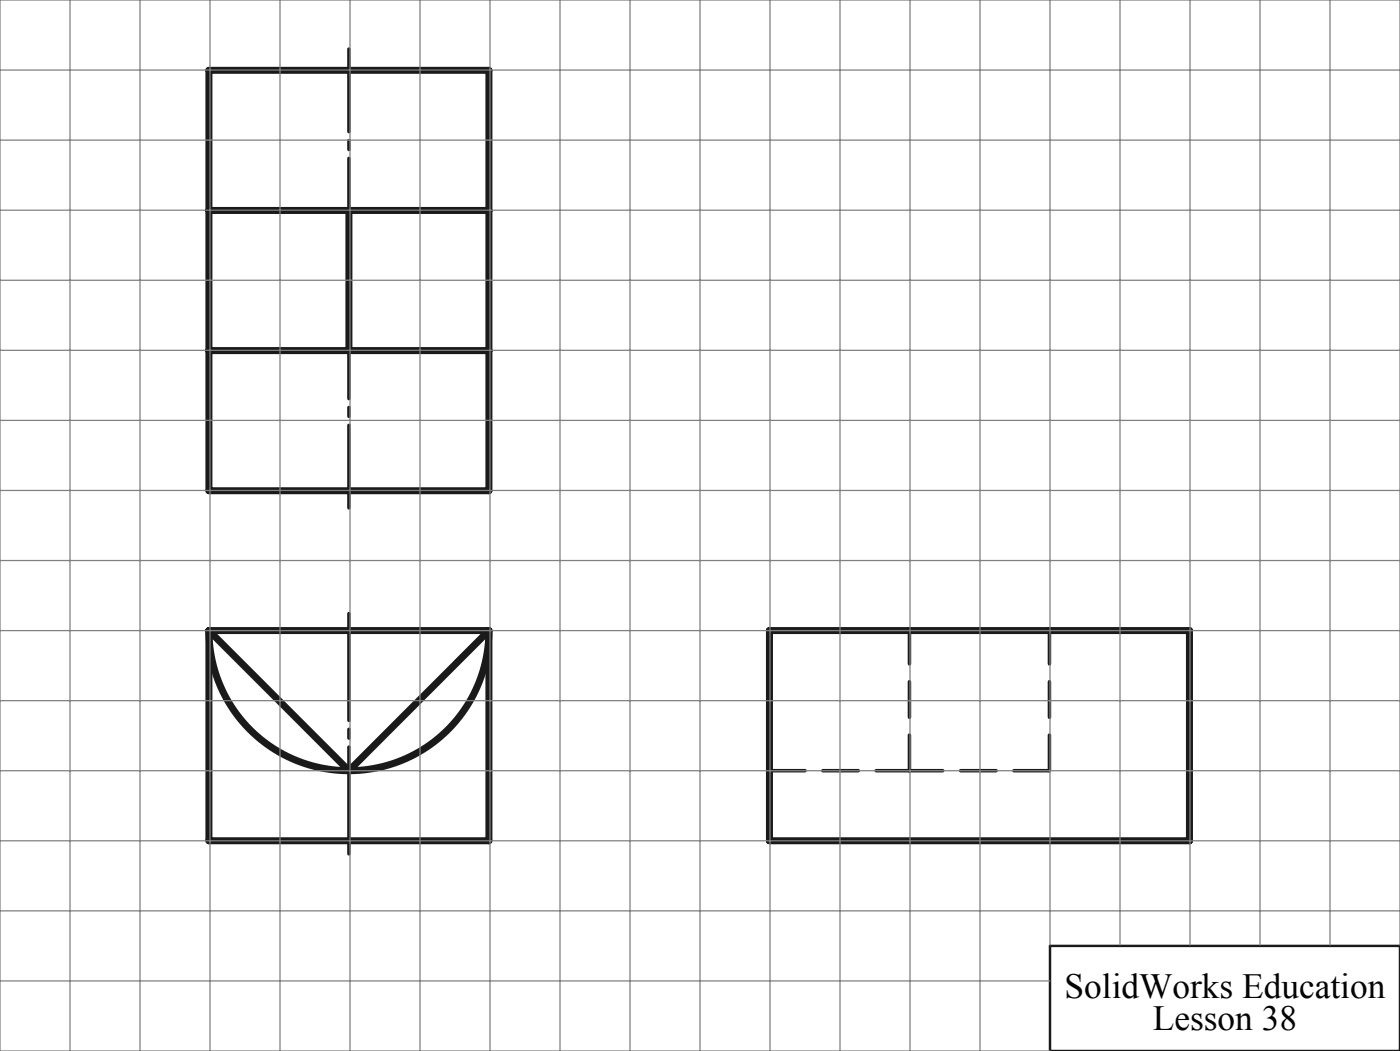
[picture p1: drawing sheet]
<svg xmlns="http://www.w3.org/2000/svg" width="200mm" height="150mm" viewBox="0 0 200 150" stroke-linecap="round" stroke-linejoin="round" font-family="sans-serif">
<path d="M29.8 90a20 20 0 0 0 20 20 20 20 0 0 0 20-20" fill="none" stroke="#191924" stroke-width="1" stroke-linecap="butt"/>
<path d="M150 135h50v15h-50z" fill="none" stroke="#191924" stroke-width=".35"/>
<path d="M49.8 122.4v-35.4" fill="none" stroke="#191924" stroke-width=".5" stroke-dasharray="15.2 1.3 1.3 1.3" stroke-dashoffset="-.5"/>
<path d="M49.8 72.5v-65.5" fill="none" stroke="#191924" stroke-width=".5" stroke-dasharray="15.2 1.3 1.3 1.3" stroke-dashoffset="3.5"/>
<path d="M109.9 110h20M129.9 110v-20M149.9 110v-20M149.9 110h-20" fill="none" stroke="#191924" stroke-width=".5" stroke-dasharray="5.1 2.5"/>
<path d="M29.8 10h40v60h-40zM29.8 30h40M49.8 30v20M29.8 50h40M29.8 90v30h40v-30M29.8 90l20 20 20-20M29.8 90h40M109.9 90h60v30h-60z" fill="none" stroke="#191924" stroke-width="1"/>
<g fill="none" stroke="#808080" stroke-width=".18">
<path d="M0 10h200M10 0v150M20 0v150M30 0v150M40 0v150M50 0v150M60 0v150M70 0v150M80 0v150M90 0v150M100 0v150M110 0v150"/>
<path d="M120 0v150M130 0v150M140 0v150M150 0v134.9M160 0v134.9M170 0v134.9M180 0v134.9M190 0v134.9M0 30h200M0 20h200M0 50h200M0 40h200"/>
<path d="M0 70h200M0 60h200M0 90h200M0 80h200M0 110h200M0 100h200M0 130h200M0 120h200M200 134.9v-134.9h-200v150h150M0 140h150"/>
</g>
<g font-size="5">
<text x="152.1" y="142.4">SolidWorks Education</text>
<text x="164.7" y="147">Lesson 38</text>
</g>
</svg>
